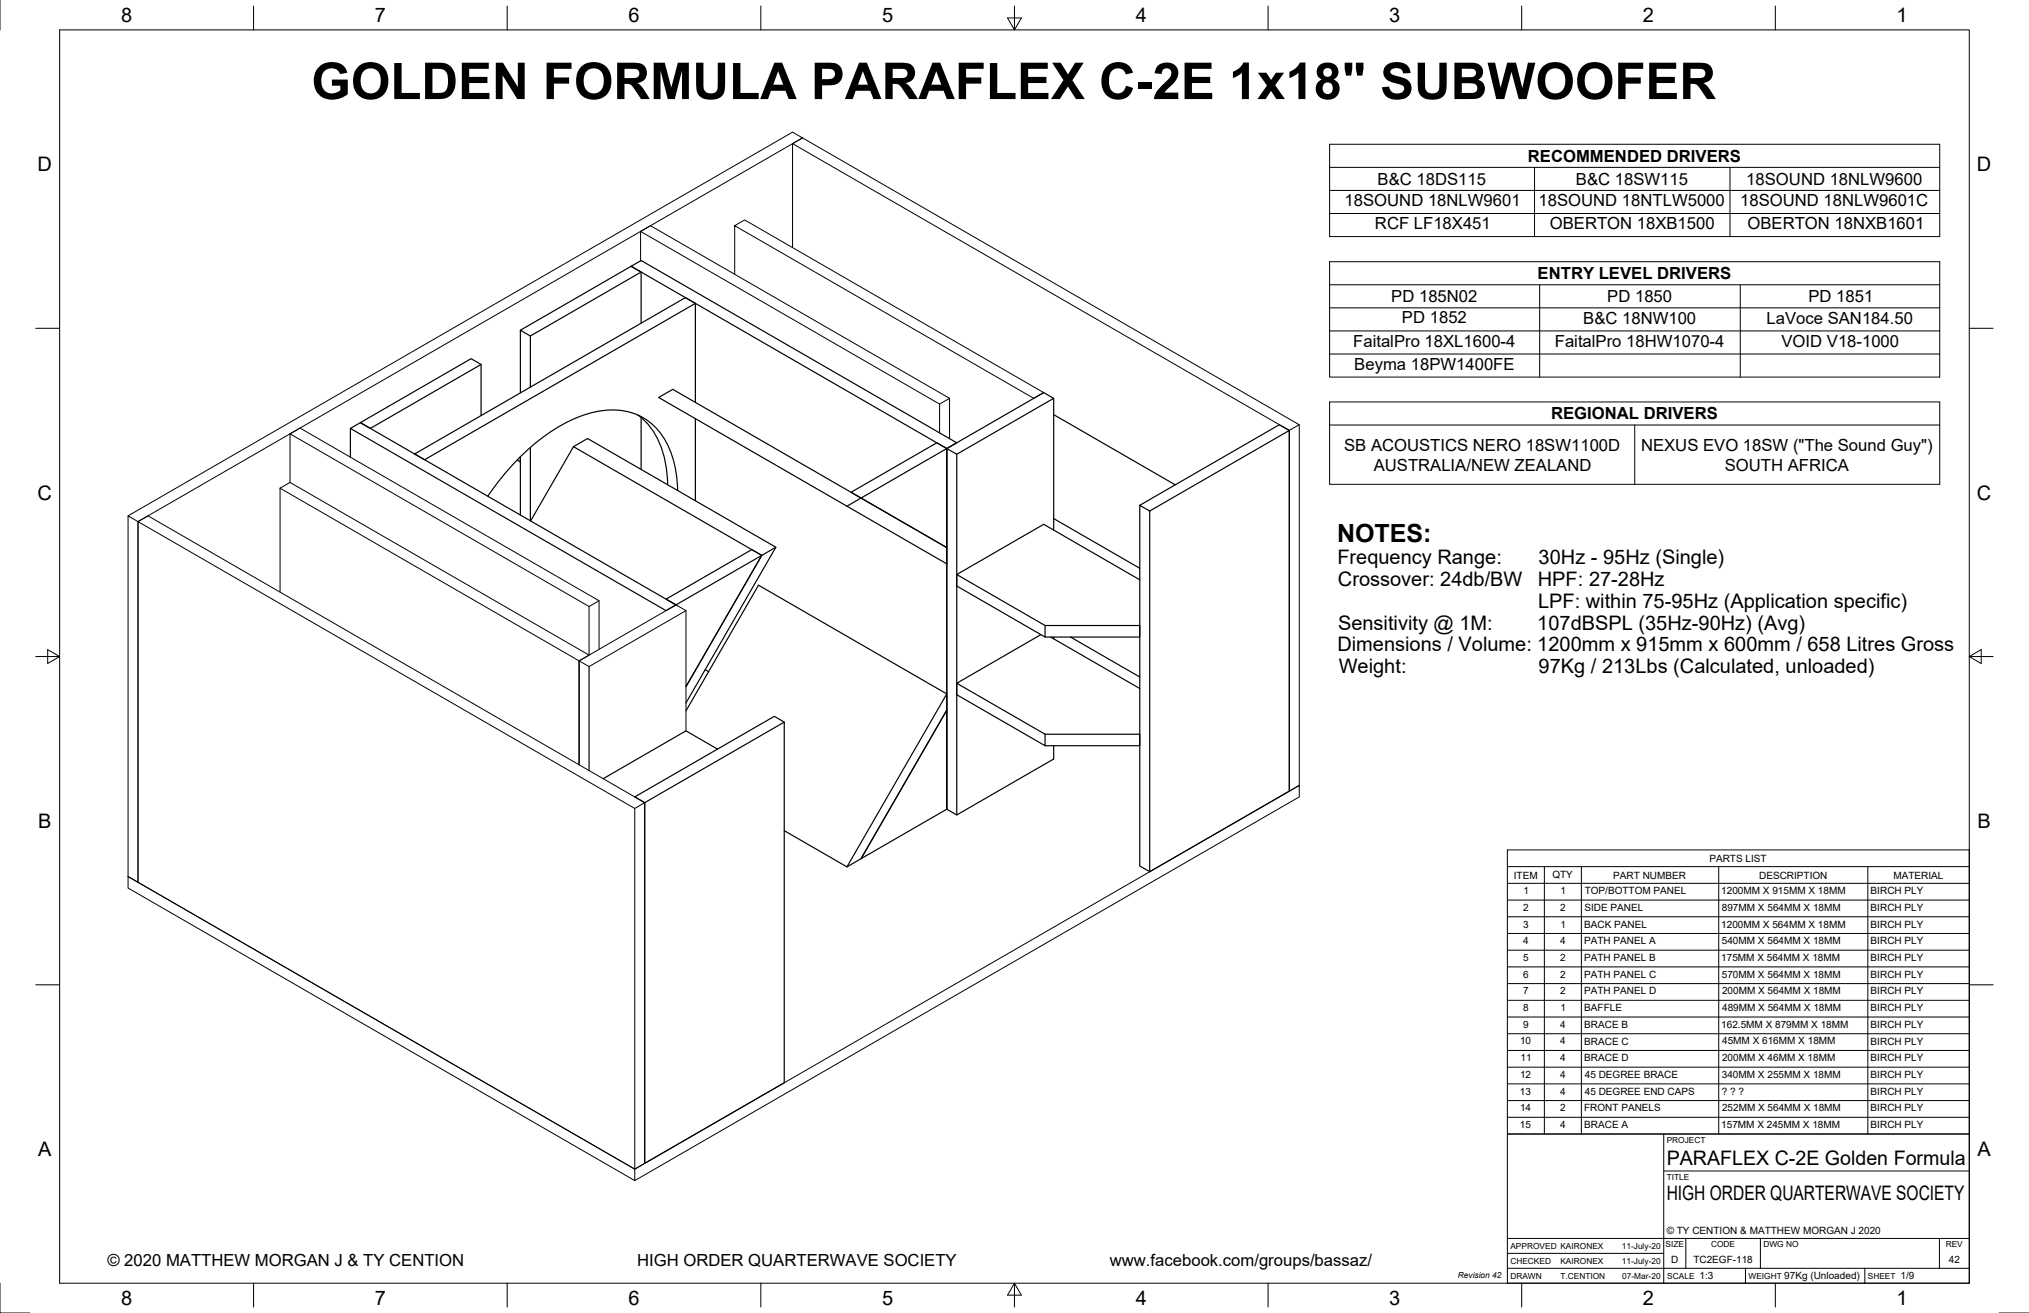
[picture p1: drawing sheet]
<svg xmlns="http://www.w3.org/2000/svg" width="864mm" height="559mm" viewBox="0 0 864 559" stroke-linecap="round" stroke-linejoin="round" font-family="sans-serif">
<!-- layer: Visible -->
<g fill="none" stroke="#000" stroke-width=".43">
<path d="M337.3 61.1l4.3-2.4 211.4 122.1-4.2 2.4zM337.3 61.1v44.3M272.6 98.5l4.3-2.4 127.3 73.4-4.3 2.5zM272.6 98.5v12.5M312.7 96.1l4.2-2.5 127.3 73.5-4.2 2.4-127.3-73.4v20.6M399.9 172v12.2M404.2 169.5v17.2M123.4 184.6l4.3-2.4 127.3 73.5-4.3 2.4zM123.4 184.6v20.7M553 180.8v153.5l-4.2 2.4v-153.5M54.5 219.5l4.2 2.5v153.5l-4.2-2.5zM54.5 219.5l282.8-163.3 4.3 2.5-282.9 163.3"/>
<path d="M119.2 207.8l4.2-2.5 127.3 73.5-4.2 2.5zM119.2 207.8v44.2M58.7 222v153.5l211.5 122.1 282.8-163.3v4.9l-282.8 163.3M58.7 222l4.3-2.5 211.4 122.1-4.2 2.5zM250.7 258.1v20.7M255 255.7v20.7M292 259.9v51.1M246.5 281.3l41.2-23.9 4.3 2.5-41.3 23.8zM246.5 281.3v44.2M274.4 341.6v153.5l-4.2 2.5v-153.5M54.5 373l215.7 124.6v4.9l-215.7-124.6z"/>
</g>
<g fill="none" stroke="#000" stroke-width=".51">
<path d="M268.6 113.3l4.3-2.4 134.3 77.5-4.2 2.5zM272.9 115.8v21.7M296 129.1v42.2M204.8 155.1v21.8M221.5 140.5l47.1-27.2 4.3 2.5-47.2 27.2zM221.5 140.5v26.7M225.7 143v21.8M153.4 179.9l47.1-27.2 4.3 2.4-47.2 27.2zM271.6 176.7a34 34 0 0 1 12.3 25.2l.3 4.4M272.9 177.7v22.1M296 178.2v34.9M448.5 169.5v56.1"/>
<path d="M448.5 176.5l51.7 29.8M149.1 182.3l4.3-2.4 134.3 77.5-4.2 2.5-134.4-77.6v12.3M176.5 193.2l115.2-66.5 4.3 2.4-115.3 66.6zM220.1 195.8l1.4 .8v-2.2v24.8M225.7 190.4v31.3M244.1 190.1l80.1 46.3-32.2 55.8 32.2-55.8-4.2-2.5-36.5 21.1 4.2 2.4 42.5-24.5M403 190.9l41.2-23.8 4.3 2.4-41.3 23.8zM403 190.9v153.5l4.2 2.4M403 190.9l-36.5 21.1 36.5 21v7l-122.6-70.8 5.9-3.5 80.2 46.3-6 3.4M403 190.9v153.5M407.2 193.3v153.5l41.3-23.8v-5.6M548.8 183.2l-4.3-2.4-59.4 34.3"/>
<path d="M288.4 208.8a38.8 38.8 0 0 0-10.1-27.6 27.4 27.4 0 0 0-27.3-5.4 76.4 76.4 0 0 0-35.5 25.1l-7.9 10.3M362.2 209.5l36.5-21.1 4.3 2.5v42.1zM485.1 215.1l4.3 2.4v153.5l-4.3-2.4zM489.4 217.5l59.4-34.3v153.5l-59.4 34.3M225.8 221.7l18.3-31.6 6-3.5 80.1 46.3-38.2 66.3M448.5 220.7l36.6 21.2M407.2 244.5l37.6 21.7M485.1 246.8l-40.9-23.7-37 21.4v4.9l37.6 21.7v-4.9h40.3v4.9h-40.3M443 270.1l-35.8 20.7v4.9l37.6 21.7v-4.9h40.3v4.9h-40.3M447.2 271.1l37.9 21.9M448.5 271.1v.8M455.7 271.1l29.4 17"/>
<path d="M246.5 281.3v44.2M250.7 283.7v44.2M300.1 285l1.5 .9M403 295.3v6.9l-36.5 63.3-6 3.4M407.2 290.8l37.6 21.7M292 302.5l30.8-53.5 80.2 46.3-42.5 73.6-26.7-15.4M305.4 318.8l-13.4-7.8-35.3 20.4M333.8 307.3l-4.2-2.4-59.4 34.3 4.2 2.4v153.5l59.4-34.3v-153.5l-59.4 34.3M403 302.2v42.2l-36.5 21.1z"/>
</g>
<!-- layer: Border -->
<g fill="none" stroke="#000" stroke-width=".43">
<path d="M0 0v12.7M25.4 12.7h812.8v533.4h-812.8zM107.9 2.6v10.1M215.9 2.6v10.1M323.8 2.6v10.1M428.8 7.6h5.9l-2.9 5.1zM431.8 2.6v10.1M539.7 2.6v10.1M647.7 2.6v10.1M755.6 2.6v10.1M15.2 139.7h10.2M838.2 139.7h10.1"/>
<path d="M15.2 279.4h10.2M20.3 276.5l5.1 2.9-5.1 3zM838.2 279.4l5.1-2.9v5.9zM838.2 279.4h10.1M15.2 419.1h10.2M838.2 419.1h10.1M0 546.1v12.7h12.7M107.9 546.1v10.2M215.9 546.1v10.2M323.8 546.1v10.2M431.8 546.1l2.9 5.1h-5.9zM431.8 546.1v10.2"/>
<path d="M539.7 546.1v10.2M647.7 546.1v10.2M755.6 546.1v10.2M850.9 558.8h12.7"/>
</g>
<!-- layer: Titleblock -->
<path d="M641.6 482.6h196.6v63.5h-196.6zM708.1 498.4h130.1M708.1 482.6v63.5M641.6 539.8h196.6M641.6 533.4h66.5M641.6 527.1h196.6M717.5 527.1v12.7M742.9 539.8v6.3M749.3 527.1v12.7M793.7 539.8v6.3M825.5 527.1v12.7" fill="none" stroke="#000" stroke-width=".43"/>
<!-- layer: BOM -->
<g fill="none" stroke="#000" stroke-width=".43">
<path d="M565.9 61.4h259.7v39.3h-259.7zM565.9 71.2h259.7M653.1 71.2v29.5M736.3 71.2v29.5M565.9 81h259.7M565.9 90.9h259.7M565.9 111.4h259.7v49.1h-259.7zM565.9 121.2h259.7M565.9 131h259.7M655.3 121.2v39.3M740.7 121.2v39.3M565.9 140.8h259.7"/>
<path d="M565.9 150.7h259.7M565.9 171.1h259.7v35h-259.7zM565.9 180.9h259.7M695.8 180.9v25.2M641.6 361.7h196.6v120.9h-196.6zM641.6 368.8h196.6M641.6 375.9h196.6M657.3 368.8v113.8M673.1 368.8v113.8M731.5 368.8v113.8M795 368.8v113.8M641.6 383.1h196.6"/>
<path d="M641.6 390.2h196.6M641.6 397.3h196.6M641.6 404.4h196.6M641.6 411.5h196.6M641.6 418.6h196.6M641.6 425.7h196.6M641.6 432.8h196.6M641.6 439.9h196.6M641.6 447.1h196.6M641.6 454.2h196.6M641.6 461.3h196.6M641.6 468.4h196.6"/>
<path d="M641.6 475.5h196.6"/>
</g>
<text font-size="21.6" x="132.5" y="42.2">GOLDEN FORMULA PARAFLEX C-2E 1x18&quot; SUBWOOFER</text>
<text font-size="10.6" x="569.1" y="230.5">NOTES:</text>
<g font-size="8.5">
<text x="51.6" y="9.4">8</text>
<text x="159.5" y="9.4">7</text>
<text x="267.5" y="9.4">6</text>
<text x="375.4" y="9.3">5</text>
<text x="483.4" y="9.4">4</text>
<text x="591.3" y="9.4">3</text>
<text x="699.3" y="9.4">2</text>
<text x="807.2" y="9.4">1</text>
<text x="16" y="72.9">D</text>
<text x="841.4" y="72.9">D</text>
<text x="16" y="212.6">C</text>
<text x="841.4" y="212.6">C</text>
<text x="569.2" y="240.2">Frequency Range:</text>
<text x="654.9" y="240.2">30Hz - 95Hz (Single)</text>
<text x="569.5" y="249.5">Crossover: 24db/BW</text>
<text x="654.6" y="249.5">HPF: 27-28Hz</text>
<text x="654.6" y="258.7">LPF: within 75-95Hz (Application specific)</text>
<text x="569.5" y="268">Sensitivity @ 1M:</text>
<text x="654.3" y="268">107dBSPL (35Hz-90Hz) (Avg)</text>
<text x="569.2" y="277.2">Dimensions / Volume: 1200mm x 915mm x 600mm / 658 Litres Gross</text>
<text x="569.8" y="286.5">Weight:</text>
<text x="654.9" y="286.5">97Kg / 213Lbs (Calculated, unloaded)</text>
<text x="16.2" y="352.3">B</text>
<text x="841.7" y="352.3">B</text>
<text x="16.2" y="492">A</text>
<text x="709.4" y="495.8">PARAFLEX C-2E Golden Formula</text>
<text x="841.7" y="492">A</text>
<text x="709.4" y="510.8">HIGH ORDER QUARTERWAVE SOCIETY</text>
<text x="51.6" y="555.5">8</text>
<text x="159.5" y="555.5">7</text>
<text x="267.5" y="555.5">6</text>
<text x="375.4" y="555.4">5</text>
<text x="483.4" y="555.5">4</text>
<text x="591.3" y="555.5">3</text>
<text x="699.3" y="555.5">2</text>
<text x="807.2" y="555.5">1</text>
</g>
<g font-size="7.1">
<text x="650.3" y="68.9">RECOMMENDED DRIVERS</text>
<text x="586.3" y="78.7">B&amp;C 18DS115</text>
<text x="670.8" y="78.7">B&amp;C 18SW115</text>
<text x="743.3" y="78.7">18SOUND 18NLW9600</text>
<text x="572.3" y="87.7">18SOUND 18NLW9601</text>
<text x="654.9" y="87.7">18SOUND 18NTLW5000</text>
<text x="740.7" y="87.7">18SOUND 18NLW9601C</text>
<text x="585.2" y="97.6">RCF LF18X451</text>
<text x="659.6" y="97.6">OBERTON 18XB1500</text>
<text x="743.8" y="97.6">OBERTON 18NXB1601</text>
<text x="654.5" y="118.8">ENTRY LEVEL DRIVERS</text>
<text x="592.2" y="128.6">PD 185N02</text>
<text x="684.1" y="128.6">PD 1850</text>
<text x="769.7" y="128.6">PD 1851</text>
<text x="596.7" y="137.6">PD 1852</text>
<text x="673.9" y="137.7">B&amp;C 18NW100</text>
<text x="751.9" y="137.7">LaVoce SAN184.50</text>
<text x="576" y="147.5">FaitalPro 18XL1600-4</text>
<text x="661.8" y="147.5">FaitalPro 18HW1070-4</text>
<text x="758.3" y="147.5">VOID V18-1000</text>
<text x="576.4" y="157.3">Beyma 18PW1400FE</text>
<text x="660.2" y="178.5">REGIONAL DRIVERS</text>
<text x="572.1" y="191.8">SB ACOUSTICS NERO 18SW1100D</text>
<text x="698.5" y="191.8">NEXUS EVO 18SW (&quot;The Sound Guy&quot;)</text>
<text x="584.7" y="200.3">AUSTRALIA/NEW ZEALAND</text>
<text x="734.1" y="200.3">SOUTH AFRICA</text>
<text x="45.7" y="538.6">© 2020 MATTHEW MORGAN J &amp; TY CENTION</text>
<text x="271.2" y="538.6">HIGH ORDER QUARTERWAVE SOCIETY</text>
<text x="472.4" y="538.6">www.facebook.com/groups/bassaz/</text>
</g>
<g font-size="4.3">
<text x="727.6" y="366.8">PARTS LIST</text>
<text x="644.3" y="373.9">ITEM</text>
<text x="660.7" y="373.8">QTY</text>
<text x="686.7" y="373.9">PART NUMBER</text>
<text x="748.7" y="373.9">DESCRIPTION</text>
<text x="805.9" y="373.9">MATERIAL</text>
<text x="648.4" y="380.5">1</text>
<text x="664.2" y="380.5">1</text>
<text x="674.5" y="380.6">TOP/BOTTOM PANEL</text>
<text x="732.6" y="380.5">1200MM X 915MM X 18MM</text>
<text x="796.2" y="380.6">BIRCH PLY</text>
<text x="648.3" y="387.6">2</text>
<text x="664.1" y="387.6">2</text>
<text x="674.4" y="387.7">SIDE PANEL</text>
<text x="732.9" y="387.6">897MM X 564MM X 18MM</text>
<text x="796.2" y="387.7">BIRCH PLY</text>
<text x="648.3" y="394.7">3</text>
<text x="664.2" y="394.7">1</text>
<text x="674.3" y="394.8">BACK PANEL</text>
<text x="732.6" y="394.7">1200MM X 564MM X 18MM</text>
<text x="796.2" y="394.8">BIRCH PLY</text>
<text x="648.3" y="401.8">4</text>
<text x="664.1" y="401.8">4</text>
<text x="674.3" y="401.8">PATH PANEL A</text>
<text x="732.9" y="401.8">540MM X 564MM X 18MM</text>
<text x="796.2" y="401.9">BIRCH PLY</text>
<text x="648.3" y="409">5</text>
<text x="664.1" y="409">2</text>
<text x="674.3" y="409">PATH PANEL B</text>
<text x="732.6" y="409">175MM X 564MM X 18MM</text>
<text x="796.2" y="409">BIRCH PLY</text>
<text x="648.3" y="416.1">6</text>
<text x="664.1" y="416.1">2</text>
<text x="674.3" y="416.1">PATH PANEL C</text>
<text x="732.9" y="416.1">570MM X 564MM X 18MM</text>
<text x="796.2" y="416.1">BIRCH PLY</text>
<text x="648.3" y="423.2">7</text>
<text x="664.1" y="423.2">2</text>
<text x="674.3" y="423.2">PATH PANEL D</text>
<text x="732.9" y="423.2">200MM X 564MM X 18MM</text>
<text x="796.2" y="423.2">BIRCH PLY</text>
<text x="648.3" y="430.3">8</text>
<text x="664.2" y="430.3">1</text>
<text x="674.3" y="430.3">BAFFLE</text>
<text x="733" y="430.3">489MM X 564MM X 18MM</text>
<text x="796.2" y="430.3">BIRCH PLY</text>
<text x="648.3" y="437.4">9</text>
<text x="664.1" y="437.4">4</text>
<text x="674.3" y="437.5">BRACE B</text>
<text x="732.6" y="437.4">162.5MM X 879MM X 18MM</text>
<text x="796.2" y="437.5">BIRCH PLY</text>
<text x="647" y="444.5">10</text>
<text x="664.1" y="444.5">4</text>
<text x="674.3" y="444.6">BRACE C</text>
<text x="733" y="444.5">45MM X 616MM X 18MM</text>
<text x="796.2" y="444.6">BIRCH PLY</text>
<text x="647.2" y="451.6">11</text>
<text x="664.1" y="451.6">4</text>
<text x="674.3" y="451.7">BRACE D</text>
<text x="732.9" y="451.6">200MM X 46MM X 18MM</text>
<text x="796.2" y="451.7">BIRCH PLY</text>
<text x="647" y="458.7">12</text>
<text x="664.1" y="458.7">4</text>
<text x="674.5" y="458.8">45 DEGREE BRACE</text>
<text x="732.9" y="458.7">340MM X 255MM X 18MM</text>
<text x="796.2" y="458.8">BIRCH PLY</text>
<text x="646.9" y="465.9">13</text>
<text x="664.1" y="465.9">4</text>
<text x="674.5" y="465.9">45 DEGREE END CAPS</text>
<text x="732.9" y="465.9">? ? ?</text>
<text x="796.2" y="465.9">BIRCH PLY</text>
<text x="647" y="473">14</text>
<text x="664.1" y="473">2</text>
<text x="674.2" y="473">FRONT PANELS</text>
<text x="732.9" y="473">252MM X 564MM X 18MM</text>
<text x="796.2" y="473">BIRCH PLY</text>
<text x="646.9" y="480.1">15</text>
<text x="664.1" y="480.1">4</text>
<text x="674.3" y="480.1">BRACE A</text>
<text x="732.6" y="480.1">157MM X 245MM X 18MM</text>
<text x="796.2" y="480.1">BIRCH PLY</text>
<text x="709.4" y="525">© TY CENTION &amp; MATTHEW MORGAN J 2020</text>
<text x="711.3" y="537.6">D</text>
<text x="720.7" y="537.6">TC2EGF-118</text>
<text x="829.5" y="537.6">42</text>
<text x="723.4" y="544.5">1:3</text>
<text x="759.4" y="544.5">97Kg (Unloaded)</text>
<text x="809" y="544.5">1/9</text>
</g>
<g font-size="3.5">
<text x="709.4" y="486.4">PROJECT</text>
<text x="709.4" y="502.2">TITLE</text>
<text x="642.9" y="531.5">APPROVED KAIRONEX</text>
<text x="690.3" y="531.5">11-July-20</text>
<text x="708.9" y="530.9">SIZE</text>
<text x="728.3" y="530.9">CODE</text>
<text x="750.5" y="530.9">DWG NO</text>
<text x="828.2" y="530.9">REV</text>
<text x="642.9" y="537.9">CHECKED</text>
<text x="664.1" y="537.9">KAIRONEX</text>
<text x="690.3" y="537.9">11-July-20</text>
<text x="620.5" y="544">Revision 42</text>
<text x="642.9" y="544.2">DRAWN</text>
<text x="664.1" y="544.2">T.CENTION</text>
<text x="690.5" y="544.2">07-Mar-20</text>
<text x="709.6" y="544.2">SCALE</text>
<text x="744.2" y="544.2">WEIGHT</text>
<text x="795" y="544.2">SHEET</text>
</g>
</svg>
